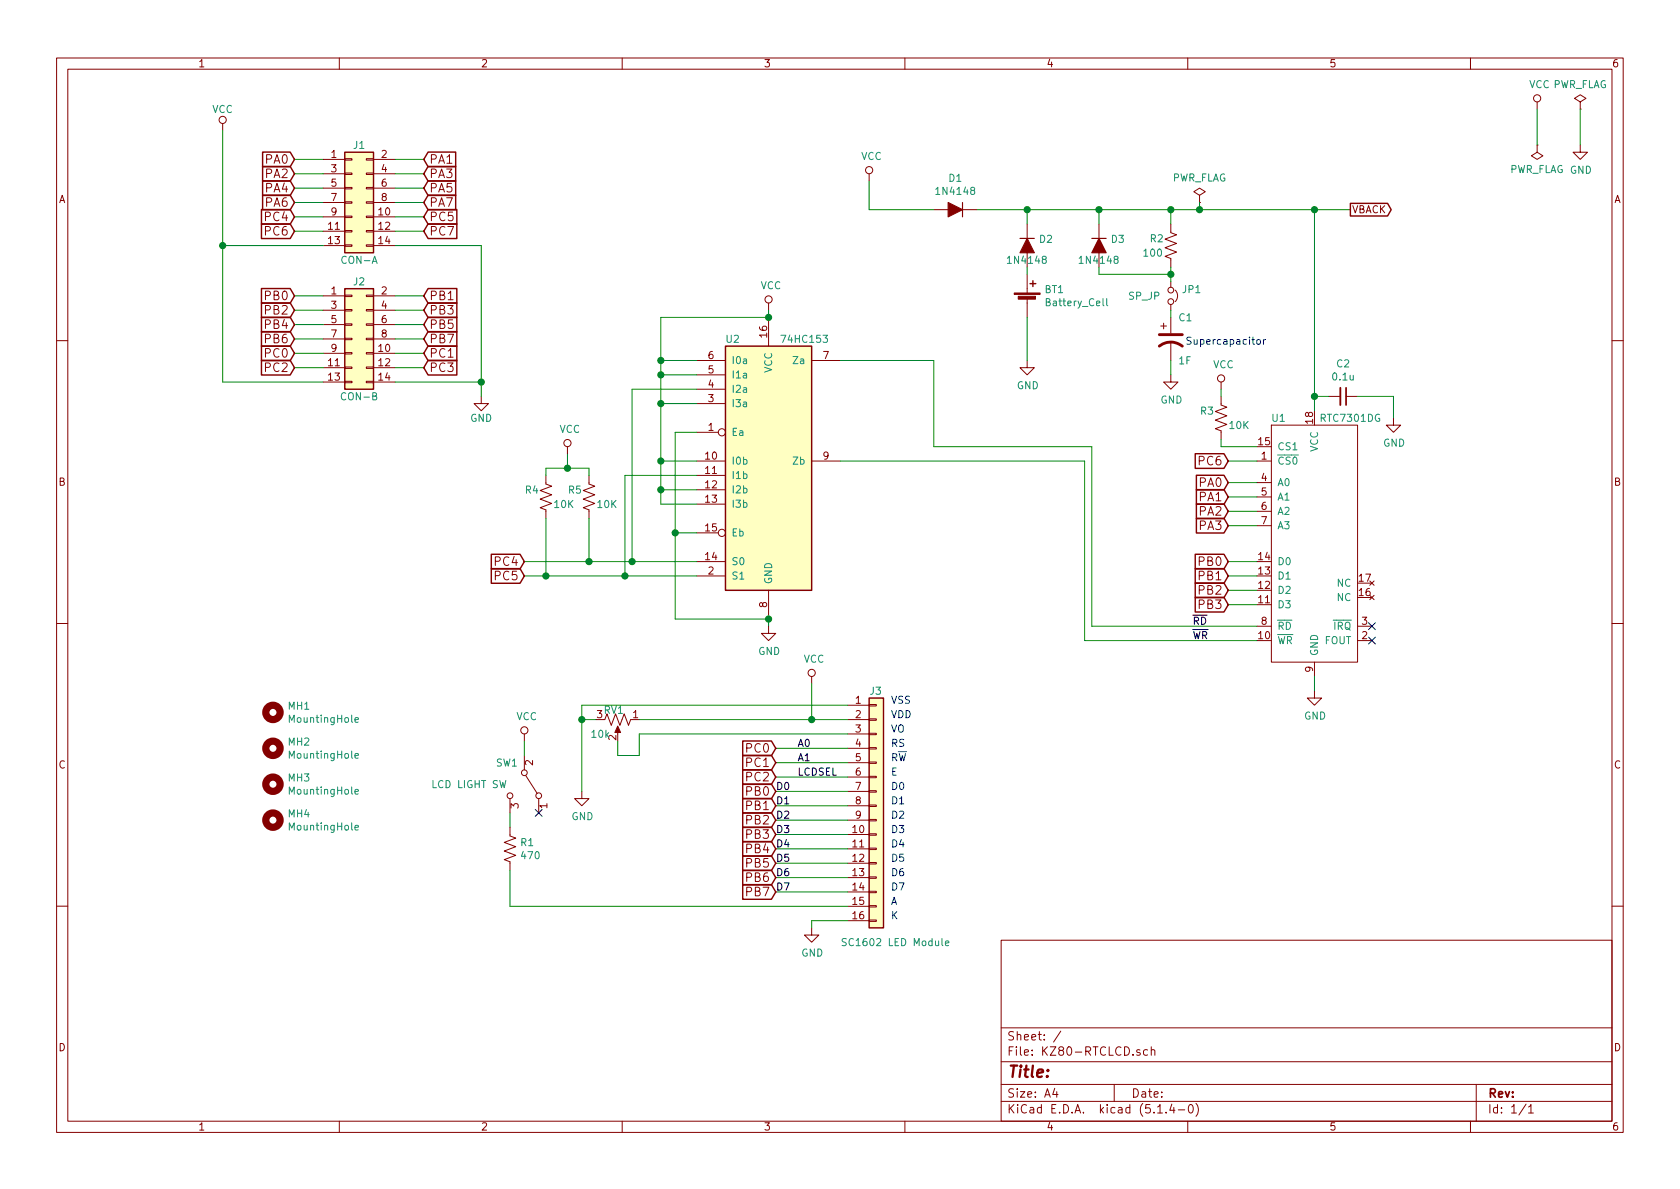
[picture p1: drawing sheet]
EESchema Schematic File Version 4
LIBS:KZ80-RTCLCD-cache
EELAYER 30 0
EELAYER END
$Descr A4 11693 8268
encoding utf-8
Sheet 1 1
Title ""
Date ""
Rev ""
Comp ""
Comment1 ""
Comment2 ""
Comment3 ""
Comment4 ""
$EndDescr
$Comp
L KZ80-RTCLCD-rescue:RTC7301DG-RTC7301 U1
U 1 1
P 9150 3800
F 0 "U1" H 8900 4700 50  0000 C CNN
F 1 "RTC7301DG" H 9400 4700 50  0000 C CNN
F 2 "" H 9150 3800 50  0001 C CNN
F 3 "" H 9150 3800 50  0001 C CNN
	1    9150 3800
	1    0    0    -1  
$EndComp
$Comp
L power:GND #PWR011
U 1 1
P 9150 4800
F 0 "#PWR011" H 9150 4550 50  0001 C CNN
F 1 "GND" H 9155 4627 50  0000 C CNN
F 2 "" H 9150 4800 50  0001 C CNN
F 3 "" H 9150 4800 50  0001 C CNN
	1    9150 4800
	1    0    0    -1  
$EndComp
Wire Wire Line
	8550 3350 8750 3350
Wire Wire Line
	8550 3450 8750 3450
Wire Wire Line
	8550 3550 8750 3550
Wire Wire Line
	8550 3650 8750 3650
Wire Wire Line
	8550 3900 8750 3900
Wire Wire Line
	8550 4000 8750 4000
Wire Wire Line
	8550 4100 8750 4100
Wire Wire Line
	8550 4200 8750 4200
Text Label 8300 4350 0    50   ~ 0
~RD
Text Label 8300 4450 0    50   ~ 0
~WR
Wire Wire Line
	8500 3100 8750 3100
$Comp
L Device:C_Small C2
U 1 1
P 9350 2750
F 0 "C2" V 9121 2750 50  0000 C CNN
F 1 "0.1u" V 9212 2750 50  0000 C CNN
F 2 "" H 9350 2750 50  0001 C CNN
F 3 "~" H 9350 2750 50  0001 C CNN
	1    9350 2750
	0    1    1    0   
$EndComp
Wire Wire Line
	9150 2750 9250 2750
Wire Wire Line
	9150 2750 9150 2850
$Comp
L power:GND #PWR012
U 1 1
P 9700 2900
F 0 "#PWR012" H 9700 2650 50  0001 C CNN
F 1 "GND" H 9705 2727 50  0000 C CNN
F 2 "" H 9700 2900 50  0001 C CNN
F 3 "" H 9700 2900 50  0001 C CNN
	1    9700 2900
	1    0    0    -1  
$EndComp
Wire Wire Line
	9450 2750 9700 2750
Wire Wire Line
	9700 2750 9700 2900
NoConn ~ 9550 4350
NoConn ~ 9550 4450
$Comp
L power:VCC #PWR03
U 1 1
P 6050 1250
F 0 "#PWR03" H 6050 1100 50  0001 C CNN
F 1 "VCC" H 6067 1423 50  0000 C CNN
F 2 "" H 6050 1250 50  0001 C CNN
F 3 "" H 6050 1250 50  0001 C CNN
	1    6050 1250
	1    0    0    -1  
$EndComp
Wire Wire Line
	6050 1250 6050 1450
Wire Wire Line
	6050 1450 6500 1450
$Comp
L Device:D_ALT D3
U 1 1
P 7650 1700
F 0 "D3" V 7604 1779 50  0000 L CNN
F 1 "1N4148" V 7750 1550 50  0000 L CNN
F 2 "" H 7650 1700 50  0001 C CNN
F 3 "~" H 7650 1700 50  0001 C CNN
	1    7650 1700
	0    1    1    0   
$EndComp
$Comp
L Device:R_US R2
U 1 1
P 8150 1700
F 0 "R2" H 8000 1750 50  0000 L CNN
F 1 "100" H 7950 1650 50  0000 L CNN
F 2 "" V 8190 1690 50  0001 C CNN
F 3 "~" H 8150 1700 50  0001 C CNN
	1    8150 1700
	1    0    0    -1  
$EndComp
$Comp
L Device:CP1 C1
U 1 1
P 8150 2350
F 0 "C1" H 8200 2500 50  0000 L CNN
F 1 "1F" H 8200 2200 50  0000 L CNN
F 2 "" H 8150 2350 50  0001 C CNN
F 3 "~" H 8150 2350 50  0001 C CNN
	1    8150 2350
	1    0    0    -1  
$EndComp
Wire Wire Line
	7650 1850 7650 1900
Wire Wire Line
	8150 1900 8150 1850
Wire Wire Line
	8150 1900 8150 1950
Connection ~ 8150 1900
Wire Wire Line
	7650 1450 7650 1550
Connection ~ 7650 1450
Wire Wire Line
	7650 1450 8150 1450
Wire Wire Line
	8150 1450 8150 1550
Connection ~ 8150 1450
Wire Wire Line
	8150 1450 8350 1450
$Comp
L power:GND #PWR07
U 1 1
P 8150 2600
F 0 "#PWR07" H 8150 2350 50  0001 C CNN
F 1 "GND" H 8155 2427 50  0000 C CNN
F 2 "" H 8150 2600 50  0001 C CNN
F 3 "" H 8150 2600 50  0001 C CNN
	1    8150 2600
	1    0    0    -1  
$EndComp
Wire Wire Line
	9150 4700 9150 4800
$Comp
L power:PWR_FLAG #FLG01
U 1 1
P 8350 1400
F 0 "#FLG01" H 8350 1475 50  0001 C CNN
F 1 "PWR_FLAG" H 8350 1573 50  0000 C CNN
F 2 "" H 8350 1400 50  0001 C CNN
F 3 "~" H 8350 1400 50  0001 C CNN
	1    8350 1400
	1    0    0    -1  
$EndComp
Wire Wire Line
	8350 1400 8350 1450
Connection ~ 8350 1450
$Comp
L Device:R_US R3
U 1 1
P 8500 2900
F 0 "R3" H 8350 2950 50  0000 L CNN
F 1 "10K" H 8550 2850 50  0000 L CNN
F 2 "" V 8540 2890 50  0001 C CNN
F 3 "~" H 8500 2900 50  0001 C CNN
	1    8500 2900
	1    0    0    -1  
$EndComp
Text Notes 8250 2400 0    50   ~ 0
Supercapacitor
Wire Wire Line
	8500 3050 8500 3100
$Comp
L Device:D_ALT D1
U 1 1
P 6650 1450
F 0 "D1" H 6650 1234 50  0000 C CNN
F 1 "1N4148" H 6650 1325 50  0000 C CNN
F 2 "" H 6650 1450 50  0001 C CNN
F 3 "~" H 6650 1450 50  0001 C CNN
	1    6650 1450
	-1   0    0    1   
$EndComp
$Comp
L power:VCC #PWR08
U 1 1
P 8500 2700
F 0 "#PWR08" H 8500 2550 50  0001 C CNN
F 1 "VCC" H 8517 2873 50  0000 C CNN
F 2 "" H 8500 2700 50  0001 C CNN
F 3 "" H 8500 2700 50  0001 C CNN
	1    8500 2700
	1    0    0    -1  
$EndComp
Wire Wire Line
	8500 2700 8500 2750
Text GLabel 9400 1450 2    50   Output ~ 0
VBACK
$Comp
L power:VCC #PWR013
U 1 1
P 10700 750
F 0 "#PWR013" H 10700 600 50  0001 C CNN
F 1 "VCC" H 10717 923 50  0000 C CNN
F 2 "" H 10700 750 50  0001 C CNN
F 3 "" H 10700 750 50  0001 C CNN
	1    10700 750 
	1    0    0    -1  
$EndComp
$Comp
L power:GND #PWR014
U 1 1
P 11000 1000
F 0 "#PWR014" H 11000 750 50  0001 C CNN
F 1 "GND" H 11005 827 50  0000 C CNN
F 2 "" H 11000 1000 50  0001 C CNN
F 3 "" H 11000 1000 50  0001 C CNN
	1    11000 1000
	1    0    0    -1  
$EndComp
$Comp
L power:PWR_FLAG #FLG03
U 1 1
P 11000 750
F 0 "#FLG03" H 11000 825 50  0001 C CNN
F 1 "PWR_FLAG" H 11000 923 50  0000 C CNN
F 2 "" H 11000 750 50  0001 C CNN
F 3 "~" H 11000 750 50  0001 C CNN
	1    11000 750 
	1    0    0    -1  
$EndComp
$Comp
L power:PWR_FLAG #FLG02
U 1 1
P 10700 1000
F 0 "#FLG02" H 10700 1075 50  0001 C CNN
F 1 "PWR_FLAG" H 10700 1173 50  0000 C CNN
F 2 "" H 10700 1000 50  0001 C CNN
F 3 "~" H 10700 1000 50  0001 C CNN
	1    10700 1000
	-1   0    0    1   
$EndComp
Wire Wire Line
	10700 750  10700 1000
Wire Wire Line
	11000 750  11000 1000
Text Notes 6200 4900 0    50   ~ 0
VSS
Text Notes 6200 5000 0    50   ~ 0
VDD
Text Notes 6200 5100 0    50   ~ 0
VO
Text Notes 6200 5200 0    50   ~ 0
RS
Text Notes 6200 5300 0    50   ~ 0
R~W
Text Notes 6200 5400 0    50   ~ 0
E
Text Notes 6200 5500 0    50   ~ 0
D0
Text Notes 6200 5600 0    50   ~ 0
D1
Text Notes 6200 5700 0    50   ~ 0
D2
Text Notes 6200 5800 0    50   ~ 0
D3
Text Notes 6200 5900 0    50   ~ 0
D4
Text Notes 6200 6000 0    50   ~ 0
D5
Text Notes 6200 6100 0    50   ~ 0
D6
Text Notes 6200 6200 0    50   ~ 0
D7
Text Notes 6200 6300 0    50   ~ 0
A
Text Notes 6200 6400 0    50   ~ 0
K
Wire Wire Line
	5400 5600 5900 5600
Text Label 5400 5600 0    50   ~ 0
D1
Wire Wire Line
	5400 5700 5900 5700
Text Label 5400 5700 0    50   ~ 0
D2
Wire Wire Line
	5400 5800 5900 5800
Text Label 5400 5800 0    50   ~ 0
D3
Wire Wire Line
	5400 5900 5900 5900
Text Label 5400 5900 0    50   ~ 0
D4
Wire Wire Line
	5400 6000 5900 6000
Text Label 5400 6000 0    50   ~ 0
D5
Wire Wire Line
	5400 6100 5900 6100
Text Label 5400 6100 0    50   ~ 0
D6
Wire Wire Line
	5400 6200 5900 6200
Text Label 5400 6200 0    50   ~ 0
D7
$Comp
L power:VCC #PWR09
U 1 1
P 5650 4750
F 0 "#PWR09" H 5650 4600 50  0001 C CNN
F 1 "VCC" H 5667 4923 50  0000 C CNN
F 2 "" H 5650 4750 50  0001 C CNN
F 3 "" H 5650 4750 50  0001 C CNN
	1    5650 4750
	1    0    0    -1  
$EndComp
Wire Wire Line
	5650 5000 5900 5000
$Comp
L power:GND #PWR06
U 1 1
P 4050 5500
F 0 "#PWR06" H 4050 5250 50  0001 C CNN
F 1 "GND" H 4055 5327 50  0000 C CNN
F 2 "" H 4050 5500 50  0001 C CNN
F 3 "" H 4050 5500 50  0001 C CNN
	1    4050 5500
	1    0    0    -1  
$EndComp
$Comp
L Device:R_POT_US RV1
U 1 1
P 4300 5000
F 0 "RV1" V 4233 5046 50  0000 R CNN
F 1 "10k" V 4400 4950 50  0000 R CNN
F 2 "" H 4300 5000 50  0001 C CNN
F 3 "~" H 4300 5000 50  0001 C CNN
	1    4300 5000
	0    1    1    0   
$EndComp
Wire Wire Line
	4450 5100 5900 5100
Wire Wire Line
	4450 5000 5650 5000
Wire Wire Line
	4150 5000 4050 5000
Connection ~ 4050 5000
Wire Wire Line
	4050 5000 4050 4900
Wire Wire Line
	4300 5150 4300 5250
Wire Wire Line
	4300 5250 4450 5250
Wire Wire Line
	4450 5250 4450 5100
Text Label 5400 5500 0    50   ~ 0
D0
Wire Wire Line
	5400 5500 5900 5500
Wire Wire Line
	5400 5200 5900 5200
Text Label 5550 5200 0    50   ~ 0
A0
Wire Wire Line
	5400 5400 5900 5400
Text Label 5550 5400 0    50   ~ 0
LCDSEL
Wire Wire Line
	4050 5000 4050 5500
Wire Wire Line
	5400 5300 5900 5300
Text Label 5550 5300 0    50   ~ 0
A1
$Comp
L power:VCC #PWR05
U 1 1
P 3650 5150
F 0 "#PWR05" H 3650 5000 50  0001 C CNN
F 1 "VCC" H 3667 5323 50  0000 C CNN
F 2 "" H 3650 5150 50  0001 C CNN
F 3 "" H 3650 5150 50  0001 C CNN
	1    3650 5150
	1    0    0    -1  
$EndComp
NoConn ~ 3750 5650
$Comp
L Device:R_US R1
U 1 1
P 3550 5900
F 0 "R1" H 3618 5946 50  0000 L CNN
F 1 "470" H 3618 5855 50  0000 L CNN
F 2 "" V 3590 5890 50  0001 C CNN
F 3 "~" H 3550 5900 50  0001 C CNN
	1    3550 5900
	1    0    0    -1  
$EndComp
$Comp
L Switch:SW_SPDT SW1
U 1 1
P 3650 5450
F 0 "SW1" V 3500 5250 50  0000 L CNN
F 1 "LCD LIGHT SW" V 3650 4800 50  0000 L CNN
F 2 "" H 3650 5450 50  0001 C CNN
F 3 "~" H 3650 5450 50  0001 C CNN
	1    3650 5450
	0    1    1    0   
$EndComp
Wire Wire Line
	3650 5150 3650 5250
Wire Wire Line
	3550 5650 3550 5750
Wire Wire Line
	3550 6050 3550 6300
$Comp
L power:GND #PWR010
U 1 1
P 5650 6450
F 0 "#PWR010" H 5650 6200 50  0001 C CNN
F 1 "GND" H 5655 6277 50  0000 C CNN
F 2 "" H 5650 6450 50  0001 C CNN
F 3 "" H 5650 6450 50  0001 C CNN
	1    5650 6450
	1    0    0    -1  
$EndComp
Wire Wire Line
	5650 6450 5650 6400
Wire Wire Line
	5650 6400 5900 6400
$Comp
L KZ80-RTCLCD-rescue:Conn_02x07_Odd_Even-Z80-8251-PPI-rescue J1
U 1 1
P 2450 1400
F 0 "J1" H 2500 1800 50  0000 C CNN
F 1 "CON-A" H 2500 1000 50  0000 C CNN
F 2 "Connector_PinHeader_2.54mm:PinHeader_2x07_P2.54mm_Vertical" H 2450 1400 50  0001 C CNN
F 3 "" H 2450 1400 50  0001 C CNN
	1    2450 1400
	1    0    0    -1  
$EndComp
$Comp
L KZ80-RTCLCD-rescue:Conn_02x07_Odd_Even-Z80-8251-PPI-rescue J2
U 1 1
P 2450 2350
F 0 "J2" H 2500 2750 50  0000 C CNN
F 1 "CON-B" H 2500 1950 50  0000 C CNN
F 2 "Connector_PinHeader_2.54mm:PinHeader_2x07_P2.54mm_Vertical" H 2450 2350 50  0001 C CNN
F 3 "" H 2450 2350 50  0001 C CNN
	1    2450 2350
	1    0    0    -1  
$EndComp
Text GLabel 2050 1100 0    60   Input ~ 0
PA0
Text GLabel 2050 1200 0    60   Input ~ 0
PA2
Text GLabel 2050 1300 0    60   Input ~ 0
PA4
Text GLabel 2050 1400 0    60   Input ~ 0
PA6
$Comp
L KZ80-RTCLCD-rescue:VCC-Z80-8251-PPI-rescue #PWR01
U 1 1
P 1550 900
F 0 "#PWR01" H 1550 750 50  0001 C CNN
F 1 "VCC" H 1550 1050 50  0000 C CNN
F 2 "" H 1550 900 50  0001 C CNN
F 3 "" H 1550 900 50  0001 C CNN
	1    1550 900 
	1    0    0    -1  
$EndComp
$Comp
L KZ80-RTCLCD-rescue:GND-Z80-8251-PPI-rescue #PWR02
U 1 1
P 3350 2750
F 0 "#PWR02" H 3350 2500 50  0001 C CNN
F 1 "GND" H 3350 2600 50  0000 C CNN
F 2 "" H 3350 2750 50  0001 C CNN
F 3 "" H 3350 2750 50  0001 C CNN
	1    3350 2750
	1    0    0    -1  
$EndComp
Text GLabel 2950 1100 2    60   Input ~ 0
PA1
Text GLabel 2950 1200 2    60   Input ~ 0
PA3
Text GLabel 2950 1300 2    60   Input ~ 0
PA5
Text GLabel 2950 1400 2    60   Input ~ 0
PA7
Text GLabel 2050 2450 0    60   Input ~ 0
PC0
Text GLabel 2050 2550 0    60   Input ~ 0
PC2
Text GLabel 2950 2450 2    60   Input ~ 0
PC1
Text GLabel 2950 2550 2    60   Input ~ 0
PC3
Text GLabel 2050 2050 0    60   Input ~ 0
PB0
Text GLabel 2050 2150 0    60   Input ~ 0
PB2
Text GLabel 2050 2250 0    60   Input ~ 0
PB4
Text GLabel 2050 2350 0    60   Input ~ 0
PB6
Text GLabel 2050 1500 0    60   Input ~ 0
PC4
Text GLabel 2050 1600 0    60   Input ~ 0
PC6
Text GLabel 2950 2050 2    60   Input ~ 0
PB1
Text GLabel 2950 2150 2    60   Input ~ 0
PB3
Text GLabel 2950 2250 2    60   Input ~ 0
PB5
Text GLabel 2950 2350 2    60   Input ~ 0
PB7
Text GLabel 2950 1500 2    60   Input ~ 0
PC5
Text GLabel 2950 1600 2    60   Input ~ 0
PC7
Wire Wire Line
	2050 2050 2250 2050
Wire Wire Line
	2050 2150 2250 2150
Wire Wire Line
	2050 2250 2250 2250
Wire Wire Line
	2050 2350 2250 2350
Wire Wire Line
	2050 2450 2250 2450
Wire Wire Line
	2050 2550 2250 2550
Wire Wire Line
	1550 2650 2250 2650
Wire Wire Line
	2050 1100 2250 1100
Wire Wire Line
	2050 1200 2250 1200
Wire Wire Line
	2050 1300 2250 1300
Wire Wire Line
	2050 1400 2250 1400
Wire Wire Line
	2050 1500 2250 1500
Wire Wire Line
	2050 1600 2250 1600
Wire Wire Line
	1550 1700 2250 1700
Wire Wire Line
	2750 2050 2950 2050
Wire Wire Line
	2750 2150 2950 2150
Wire Wire Line
	2750 2250 2950 2250
Wire Wire Line
	2750 2350 2950 2350
Wire Wire Line
	2750 2450 2950 2450
Wire Wire Line
	2750 2550 2950 2550
Wire Wire Line
	2750 2650 3350 2650
Wire Wire Line
	2750 1100 2950 1100
Wire Wire Line
	2750 1200 2950 1200
Wire Wire Line
	2750 1300 2950 1300
Wire Wire Line
	2750 1400 2950 1400
Wire Wire Line
	2750 1500 2950 1500
Wire Wire Line
	2750 1600 2950 1600
Wire Wire Line
	2750 1700 3350 1700
Wire Wire Line
	1550 900  1550 1700
Connection ~ 1550 1700
Wire Wire Line
	3350 1700 3350 2650
Connection ~ 3350 2650
Wire Wire Line
	1550 1700 1550 2650
Wire Wire Line
	3350 2650 3350 2750
$Comp
L Mechanical:MountingHole MH1
U 1 1
P 1900 4950
F 0 "MH1" H 2000 4996 50  0000 L CNN
F 1 "MountingHole" H 2000 4905 50  0000 L CNN
F 2 "MountingHole:MountingHole_3.2mm_M3" H 1900 4950 50  0001 C CNN
F 3 "~" H 1900 4950 50  0001 C CNN
	1    1900 4950
	1    0    0    -1  
$EndComp
$Comp
L Mechanical:MountingHole MH2
U 1 1
P 1900 5200
F 0 "MH2" H 2000 5246 50  0000 L CNN
F 1 "MountingHole" H 2000 5155 50  0000 L CNN
F 2 "MountingHole:MountingHole_3.2mm_M3" H 1900 5200 50  0001 C CNN
F 3 "~" H 1900 5200 50  0001 C CNN
	1    1900 5200
	1    0    0    -1  
$EndComp
$Comp
L Mechanical:MountingHole MH3
U 1 1
P 1900 5450
F 0 "MH3" H 2000 5496 50  0000 L CNN
F 1 "MountingHole" H 2000 5405 50  0000 L CNN
F 2 "MountingHole:MountingHole_3.2mm_M3" H 1900 5450 50  0001 C CNN
F 3 "~" H 1900 5450 50  0001 C CNN
	1    1900 5450
	1    0    0    -1  
$EndComp
$Comp
L Mechanical:MountingHole MH4
U 1 1
P 1900 5700
F 0 "MH4" H 2000 5746 50  0000 L CNN
F 1 "MountingHole" H 2000 5655 50  0000 L CNN
F 2 "MountingHole:MountingHole_3.2mm_M3" H 1900 5700 50  0001 C CNN
F 3 "~" H 1900 5700 50  0001 C CNN
	1    1900 5700
	1    0    0    -1  
$EndComp
Wire Wire Line
	7650 1900 8150 1900
$Comp
L Connector_Generic:Conn_01x16 J3
U 1 1
P 6100 5600
F 0 "J3" H 6050 6400 50  0000 L CNN
F 1 "SC1602 LED Module" H 5850 4650 50  0000 L CNN
F 2 "" H 6100 5600 50  0001 C CNN
F 3 "~" H 6100 5600 50  0001 C CNN
	1    6100 5600
	1    0    0    -1  
$EndComp
Wire Wire Line
	9150 2750 9150 1450
Connection ~ 9150 2750
Text GLabel 8550 3350 0    60   Input ~ 0
PA0
Text GLabel 8550 3450 0    60   Input ~ 0
PA1
Text GLabel 8550 3550 0    60   Input ~ 0
PA2
Text GLabel 8550 3650 0    60   Input ~ 0
PA3
Text GLabel 8550 3900 0    60   Input ~ 0
PB0
Text GLabel 8550 4000 0    60   Input ~ 0
PB1
Text GLabel 8550 4100 0    60   Input ~ 0
PB2
Text GLabel 8550 4200 0    60   Input ~ 0
PB3
Text GLabel 5400 5500 0    60   Input ~ 0
PB0
Text GLabel 5400 5600 0    60   Input ~ 0
PB1
Text GLabel 5400 5700 0    60   Input ~ 0
PB2
Text GLabel 5400 5800 0    60   Input ~ 0
PB3
Text GLabel 5400 5900 0    60   Input ~ 0
PB4
Text GLabel 5400 6000 0    60   Input ~ 0
PB5
Text GLabel 5400 6100 0    60   Input ~ 0
PB6
Text GLabel 5400 6200 0    60   Input ~ 0
PB7
Wire Wire Line
	3550 6300 5900 6300
$Comp
L Device:D_ALT D2
U 1 1
P 7150 1700
F 0 "D2" V 7104 1779 50  0000 L CNN
F 1 "1N4148" V 7250 1550 50  0000 L CNN
F 2 "" H 7150 1700 50  0001 C CNN
F 3 "~" H 7150 1700 50  0001 C CNN
	1    7150 1700
	0    1    1    0   
$EndComp
$Comp
L power:GND #PWR04
U 1 1
P 7150 2500
F 0 "#PWR04" H 7150 2250 50  0001 C CNN
F 1 "GND" H 7155 2327 50  0000 C CNN
F 2 "" H 7150 2500 50  0001 C CNN
F 3 "" H 7150 2500 50  0001 C CNN
	1    7150 2500
	1    0    0    -1  
$EndComp
$Comp
L Device:Battery_Cell BT1
U 1 1
P 7150 2100
F 0 "BT1" H 7268 2196 50  0000 L CNN
F 1 "Battery_Cell" H 7268 2105 50  0000 L CNN
F 2 "" V 7150 2160 50  0001 C CNN
F 3 "~" V 7150 2160 50  0001 C CNN
	1    7150 2100
	1    0    0    -1  
$EndComp
Wire Wire Line
	7150 2200 7150 2500
Wire Wire Line
	7150 1850 7150 1900
Wire Wire Line
	7150 1550 7150 1450
Wire Wire Line
	7150 1450 6800 1450
Wire Wire Line
	7150 1450 7650 1450
Connection ~ 7150 1450
Connection ~ 5650 5000
Wire Wire Line
	5650 4750 5650 5000
Wire Wire Line
	4050 4900 5900 4900
Text GLabel 5400 5200 0    60   Input ~ 0
PC0
Text GLabel 5400 5300 0    60   Input ~ 0
PC1
Text GLabel 5400 5400 0    60   Input ~ 0
PC2
$Comp
L Device:Jumper_NC_Small JP1
U 1 1
P 8150 2050
F 0 "JP1" V 8104 2124 50  0000 L CNN
F 1 "SP_JP" V 8150 1750 50  0000 L CNN
F 2 "" H 8150 2050 50  0001 C CNN
F 3 "~" H 8150 2050 50  0001 C CNN
	1    8150 2050
	0    1    1    0   
$EndComp
Text GLabel 8550 3200 0    60   Input ~ 0
PC6
Wire Wire Line
	8550 3200 8750 3200
Wire Wire Line
	8350 1450 9150 1450
Connection ~ 9150 1450
Wire Wire Line
	9150 1450 9400 1450
Wire Wire Line
	8150 2500 8150 2600
Wire Wire Line
	7600 4350 8750 4350
Wire Wire Line
	7550 4450 8750 4450
Wire Wire Line
	8150 2150 8150 2200
$Comp
L 74xx:74LS153 U2
U 1 1
P 5350 3200
F 0 "U2" H 5100 4050 50  0000 C CNN
F 1 "74HC153" H 5600 4050 50  0000 C CNN
F 2 "" H 5350 3200 50  0001 C CNN
F 3 "http://www.ti.com/lit/gpn/sn74LS153" H 5350 3200 50  0001 C CNN
	1    5350 3200
	1    0    0    -1  
$EndComp
Text GLabel 3650 3900 0    60   Input ~ 0
PC4
Text GLabel 3650 4000 0    60   Input ~ 0
PC5
$Comp
L power:VCC #PWR016
U 1 1
P 5350 2150
F 0 "#PWR016" H 5350 2000 50  0001 C CNN
F 1 "VCC" H 5367 2323 50  0000 C CNN
F 2 "" H 5350 2150 50  0001 C CNN
F 3 "" H 5350 2150 50  0001 C CNN
	1    5350 2150
	1    0    0    -1  
$EndComp
Wire Wire Line
	5350 2150 5350 2200
$Comp
L power:GND #PWR017
U 1 1
P 5350 4350
F 0 "#PWR017" H 5350 4100 50  0001 C CNN
F 1 "GND" H 5355 4177 50  0000 C CNN
F 2 "" H 5350 4350 50  0001 C CNN
F 3 "" H 5350 4350 50  0001 C CNN
	1    5350 4350
	1    0    0    -1  
$EndComp
Wire Wire Line
	5350 4300 5350 4350
Wire Wire Line
	5350 2200 4600 2200
Wire Wire Line
	4600 2200 4600 2500
Wire Wire Line
	4600 2500 4850 2500
Connection ~ 5350 2200
Wire Wire Line
	4600 3200 4850 3200
Connection ~ 4600 2500
Wire Wire Line
	4600 3500 4850 3500
Connection ~ 4600 3200
Wire Wire Line
	4850 3000 4700 3000
Wire Wire Line
	4700 3000 4700 3700
Wire Wire Line
	4700 4300 5350 4300
Connection ~ 5350 4300
Wire Wire Line
	4850 3700 4700 3700
Connection ~ 4700 3700
Wire Wire Line
	4700 3700 4700 4300
Wire Wire Line
	7600 3100 6500 3100
Wire Wire Line
	6500 3100 6500 2500
Wire Wire Line
	6500 2500 5850 2500
Wire Wire Line
	7600 3100 7600 4350
Wire Wire Line
	5850 3200 7550 3200
Wire Wire Line
	7550 3200 7550 4450
Wire Wire Line
	4600 3200 4600 3400
Wire Wire Line
	4350 4000 4350 3300
Wire Wire Line
	4350 3300 4850 3300
Connection ~ 4350 4000
Wire Wire Line
	4350 4000 4850 4000
Wire Wire Line
	4600 2500 4600 2600
Wire Wire Line
	4400 3900 4400 2700
Wire Wire Line
	4400 2700 4850 2700
Wire Wire Line
	4400 3900 4850 3900
Wire Wire Line
	4850 3400 4600 3400
Connection ~ 4600 3400
Wire Wire Line
	4600 3400 4600 3500
Wire Wire Line
	4850 2800 4600 2800
Connection ~ 4600 2800
Wire Wire Line
	4600 2800 4600 3200
Wire Wire Line
	4850 2600 4600 2600
Connection ~ 4600 2600
Wire Wire Line
	4600 2600 4600 2800
$Comp
L Device:R_US R4
U 1 1
P 3800 3450
F 0 "R4" H 3650 3500 50  0000 L CNN
F 1 "10K" H 3850 3400 50  0000 L CNN
F 2 "" V 3840 3440 50  0001 C CNN
F 3 "~" H 3800 3450 50  0001 C CNN
	1    3800 3450
	1    0    0    -1  
$EndComp
$Comp
L Device:R_US R5
U 1 1
P 4100 3450
F 0 "R5" H 3950 3500 50  0000 L CNN
F 1 "10K" H 4150 3400 50  0000 L CNN
F 2 "" V 4140 3440 50  0001 C CNN
F 3 "~" H 4100 3450 50  0001 C CNN
	1    4100 3450
	1    0    0    -1  
$EndComp
Wire Wire Line
	4100 3600 4100 3900
Wire Wire Line
	4100 3900 4400 3900
Connection ~ 4400 3900
Wire Wire Line
	3800 4000 4350 4000
Wire Wire Line
	3800 3600 3800 4000
Wire Wire Line
	3650 3900 4100 3900
Connection ~ 4100 3900
Wire Wire Line
	3650 4000 3800 4000
Connection ~ 3800 4000
$Comp
L power:VCC #PWR015
U 1 1
P 3950 3150
F 0 "#PWR015" H 3950 3000 50  0001 C CNN
F 1 "VCC" H 3967 3323 50  0000 C CNN
F 2 "" H 3950 3150 50  0001 C CNN
F 3 "" H 3950 3150 50  0001 C CNN
	1    3950 3150
	1    0    0    -1  
$EndComp
Wire Wire Line
	3800 3300 3800 3250
Wire Wire Line
	3800 3250 3950 3250
Wire Wire Line
	4100 3250 4100 3300
Wire Wire Line
	3950 3150 3950 3250
Connection ~ 3950 3250
Wire Wire Line
	3950 3250 4100 3250
$EndSCHEMATC
